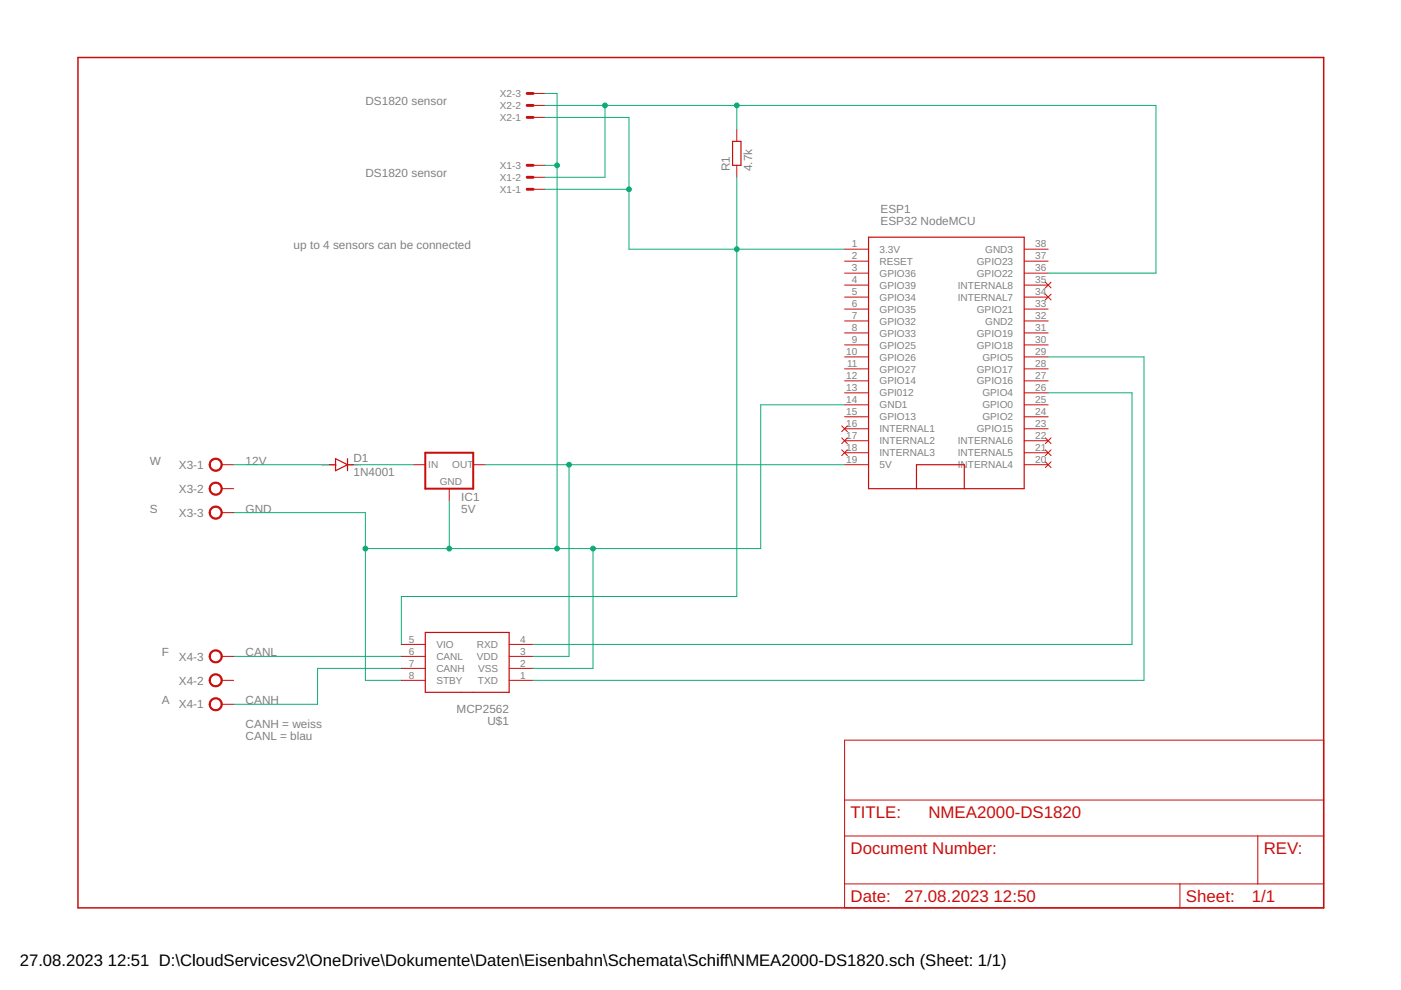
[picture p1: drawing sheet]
<svg xmlns="http://www.w3.org/2000/svg" width="297mm" height="210mm" viewBox="0 0 297 210" stroke-linecap="round" stroke-linejoin="round" font-family="sans-serif">
<g fill="none" stroke="#c90d0c" stroke-width=".21">
<path d="M113 19.8h2.6M113 37.6h2.6M113 35.1h2.6M113 24.9h2.6M113 22.4h2.6M156.2 27.4v2.6M156.2 35.1v2.5M113 40.1h2.6M179.1 52.8h5M179.1 55.4h5M179.1 57.9h5M217.1 52.8h5.1"/>
<path d="M217.1 55.4h5.1M217.1 57.9h5.1M221.6 59.8l1.2 1.2M222.8 59.8l-1.2 1.2M179.1 60.5h5M179.1 63h5M179.1 65.5h5M179.1 68.1h5M179.1 70.6h5M179.1 73.1h5M179.1 75.7h5M179.1 78.2h5"/>
<path d="M217.1 60.5h5.1M217.1 63h5.1M217.1 65.5h5.1M217.1 68.1h5.1M217.1 70.6h5.1M217.1 73.1h5.1M217.1 75.7h5.1M217.1 78.2h5.1M221.6 62.4l1.2 1.2M222.8 62.4l-1.2 1.2M47 98.5h2.6M87.6 98.5h2.6"/>
<path d="M100.3 98.5h2.6M178.5 90.3l1.2 1.2M178.5 92.8l1.2 1.3M178.5 95.4l1.2 1.2M179.1 80.8h5M179.1 83.3h5M179.1 85.8h5M179.1 88.4h5M179.1 90.9h5M179.1 93.5h5M179.1 96h5M179.1 98.5h5"/>
<path d="M179.7 90.3l-1.2 1.2M179.7 92.8l-1.2 1.3M179.7 95.4l-1.2 1.2M217.1 80.8h5.1M217.1 83.3h5.1M217.1 85.8h5.1M217.1 88.4h5.1M217.1 90.9h5.1M217.1 93.5h5.1M217.1 96h5.1M217.1 98.5h5.1M221.6 97.9l1.2 1.2"/>
<path d="M221.6 95.4l1.2 1.2M221.6 92.8l1.2 1.3M222.8 97.9l-1.2 1.2M222.8 95.4l-1.2 1.2M222.8 92.8l-1.2 1.3M47 103.6h2.6M47 108.7h2.6M95.2 103.6v2.6M47 139.2h2.6M85.1 139.2h5.1M85.1 136.6h5.1M107.9 139.2h5.1"/>
<path d="M107.9 136.6h5.1M47 144.3h2.6M47 149.3h2.6M85.1 144.3h5.1M85.1 141.7h5.1M107.9 144.3h5.1M107.9 141.7h5.1M179.1 156.9h101.5v35.6h-101.5zM179.1 177.2h101.5M179.1 169.6h101.5M266.7 177.2v10.2M179.1 187.4h101.5"/>
<path d="M250.2 187.4v5.1"/>
</g>
<path d="M155.3 30h1.8v5.1h-1.8zM184.1 50.3h33v53.3h-33zM69.9 98.5h1.2M71.1 97.3l2.6 1.2-2.6 1.3zM73.7 98.5h1.3M73.7 97.3v2.5M194.3 103.6v-5.1h10.1v5.1M90.2 134.1h17.7v12.7h-17.7z" fill="none" stroke="#c90d0c" stroke-width=".25"/>
<path d="M90.2 96h10.1v7.6h-10.1z" fill="none" stroke="#c90d0c" stroke-width=".42"/>
<path d="M111.8 19.8h1.2M111.8 37.6h1.2M111.8 35.1h1.2M111.8 24.9h1.2M111.8 22.4h1.2M111.8 40.1h1.2" fill="none" stroke="#c90d0c" stroke-width=".61"/>
<path d="M16.5 12.2h264.1v180.3h-264.1z" fill="none" stroke="#c90d0c" stroke-width=".32"/>
<g fill="#c90d0c" stroke="#c90d0c" stroke-width=".21">
<path d="M44.7 97.6a1.39 1.39 0 0 1 2.2 .2 1.39 1.39 0 0 1-.8 2.1 1.39 1.39 0 0 1-1.8-1.4h.3a1.14 1.14 0 0 1 1.7-.9 1.14 1.14 0 0 1 .1 1.9 1.14 1.14 0 0 1-1.8-.7v-.3h-.3z" fill-rule="evenodd"/>
<path d="M44.7 102.7a1.39 1.39 0 0 1 2.2 .2 1.39 1.39 0 0 1-.8 2.1 1.39 1.39 0 0 1-1.8-1.4h.3a1.14 1.14 0 0 1 1.7-.9 1.14 1.14 0 0 1 .1 1.9 1.14 1.14 0 0 1-1.8-.7v-.3h-.3z" fill-rule="evenodd"/>
<path d="M44.7 107.7a1.39 1.39 0 0 1 2.2 .3 1.39 1.39 0 0 1-.8 2 1.39 1.39 0 0 1-1.8-1.3h.3a1.14 1.14 0 0 1 1.7-1 1.14 1.14 0 0 1 .1 2 1.14 1.14 0 0 1-1.8-.7v-.3h-.3z" fill-rule="evenodd"/>
<path d="M44.7 148.4a1.4 1.4 0 0 1 2.2 .2 1.4 1.4 0 0 1-.8 2.1 1.4 1.4 0 0 1-1.8-1.4h.3a1.14 1.14 0 0 1 1.7-.9 1.14 1.14 0 0 1 .1 1.9 1.14 1.14 0 0 1-1.8-.7v-.3h-.3z" fill-rule="evenodd"/>
<path d="M44.7 143.3a1.4 1.4 0 0 1 2.2 .2 1.4 1.4 0 0 1-.8 2.1 1.4 1.4 0 0 1-1.8-1.3h.3a1.14 1.14 0 0 1 1.7-1 1.14 1.14 0 0 1 .1 1.9 1.14 1.14 0 0 1-1.8-.7v-.2h-.3z" fill-rule="evenodd"/>
<path d="M44.7 138.2a1.4 1.4 0 0 1 2.2 .2 1.4 1.4 0 0 1-.8 2.1 1.4 1.4 0 0 1-1.8-1.3h.3a1.14 1.14 0 0 1 1.7-1 1.14 1.14 0 0 1 .1 1.9 1.14 1.14 0 0 1-1.8-.7v-.2h-.3z" fill-rule="evenodd"/>
</g>
<g fill="none" stroke="#0dab76" stroke-width=".21">
<path d="M115.6 19.8h2.5v96.5M115.6 35.1h2.5M115.6 24.9h17.7v27.9h45.8M115.6 22.4h129.5v35.5h-22.9M128.3 22.4v15.2h-12.7M156.2 22.4v5M156.2 37.6v88.9h-71.1v10.1M115.6 40.1h17.7M222.2 75.7h20.3v68.6h-129.5M49.6 98.5h20.3M75 98.5h12.6M102.9 98.5h76.2"/>
<path d="M120.6 98.5v40.7h-7.6M179.1 85.8h-17.8v30.5h-83.8M222.2 83.3h17.8v53.3h-127M49.6 108.7h27.9v35.6h7.6M95.2 106.2v10.1M125.7 116.3v25.4h-12.7M49.6 139.2h35.5M85.1 141.7h-17.8v7.6h-17.7"/>
</g>
<g fill="#0dab76" stroke="#0dab76" stroke-width=".21">
<circle cx="120.6" cy="98.5" r=".51"/>
<circle cx="95.2" cy="116.3" r=".51"/>
<circle cx="125.7" cy="116.3" r=".51"/>
<circle cx="118.1" cy="116.3" r=".51"/>
<circle cx="118.1" cy="35.1" r=".51"/>
<circle cx="77.5" cy="116.3" r=".51"/>
<circle cx="156.2" cy="52.8" r=".51"/>
<circle cx="133.3" cy="40.1" r=".51"/>
<circle cx="128.3" cy="22.4" r=".51"/>
<circle cx="156.2" cy="22.4" r=".51"/>
</g>
<g font-size="3.6" fill="#c90d0c">
<text x="180.3" y="173.4">TITLE:</text>
<text x="196.8" y="173.4">NMEA2000-DS1820</text>
<text x="180.3" y="181.1">Document Number:</text>
<text x="267.9" y="181.1">REV:</text>
<text x="180.3" y="191.2">Date:</text>
<text x="191.8" y="191.2">27.08.2023</text>
<text x="210.7" y="191.2">12:50</text>
<text x="251.4" y="191.2">Sheet:</text>
<text x="265.4" y="191.2">1/1</text>
</g>
<g font-size="3.5">
<text x="4.2" y="204.7">27.08.2023</text>
<text x="22.9" y="204.7">12:51 D:\CloudServicesv2\OneDrive\Dokumente\Daten\Eisenbahn\Schemata\Schiff\NMEA2000-DS1820.sch (Sheet: 1/1)</text>
</g>
<g font-size="2.5" fill="#808080">
<text x="77.5" y="22.4">DS1820 sensor</text>
<text x="77.5" y="37.6">DS1820 sensor</text>
<text x="154.7" y="36.3" transform="rotate(-90 154.7 36.3)">R1</text>
<text x="159.5" y="36.3" transform="rotate(-90 159.5 36.3)">4.7k</text>
<text x="186.7" y="47.7">ESP32 NodeMCU</text>
<text x="186.7" y="45.2">ESP1</text>
<text x="62.2" y="52.8">up to 4 sensors can be connected</text>
<text x="31.8" y="98.5">W</text>
<text x="37.9" y="99.4">X3-1</text>
<text x="52.1" y="98.5">12V</text>
<text x="74.9" y="100.8">1N4001</text>
<text x="74.9" y="98.1">D1</text>
<text x="37.9" y="104.5">X3-2</text>
<text x="97.8" y="106.2">IC1</text>
<text x="31.8" y="108.7">S</text>
<text x="37.9" y="109.6">X3-3</text>
<text x="52.1" y="108.7">GND</text>
<text x="97.8" y="108.7">5V</text>
<text x="34.3" y="139.2">F</text>
<text x="37.9" y="140.1">X4-3</text>
<text x="52.1" y="139.2">CANL</text>
<text x="34.3" y="149.3">A</text>
<text x="37.9" y="145.1">X4-2</text>
<text x="52.1" y="149.3">CANH</text>
<text x="37.9" y="150.2">X4-1</text>
<text x="52.1" y="154.3">CANH = weiss</text>
<text x="96.8" y="151.1">MCP2562</text>
<text x="103.4" y="153.6">U$1</text>
<text x="52.1" y="156.9">CANL = blau</text>
</g>
<g font-size="2.1" fill="#808080">
<text x="106" y="23.1">X2-2</text>
<text x="106" y="20.6">X2-3</text>
<text x="106" y="25.7">X2-1</text>
<text x="106" y="35.8">X1-3</text>
<text x="106" y="40.9">X1-1</text>
<text x="106" y="38.4">X1-2</text>
<text x="180.6" y="52.5">1</text>
<text x="186.5" y="53.6">3.3V</text>
<text x="208.9" y="53.6">GND3</text>
<text x="219.5" y="52.5">38</text>
<text x="180.6" y="55">2</text>
<text x="180.6" y="57.5">3</text>
<text x="186.5" y="56.1">RESET</text>
<text x="186.5" y="58.7">GPIO36</text>
<text x="207.1" y="58.7">GPIO22</text>
<text x="207.1" y="56.1">GPIO23</text>
<text x="219.5" y="57.5">36</text>
<text x="219.5" y="55">37</text>
<text x="180.6" y="60.1">4</text>
<text x="180.6" y="62.6">5</text>
<text x="180.6" y="65.2">6</text>
<text x="186.5" y="61.2">GPIO39</text>
<text x="186.5" y="63.7">GPIO34</text>
<text x="203.1" y="63.7">INTERNAL7</text>
<text x="203.1" y="61.2">INTERNAL8</text>
<text x="219.5" y="65.2">33</text>
<text x="219.5" y="62.6">34</text>
<text x="219.5" y="60.1">35</text>
<text x="180.6" y="67.7">7</text>
<text x="180.6" y="70.2">8</text>
<text x="186.5" y="66.3">GPIO35</text>
<text x="186.5" y="68.8">GPIO32</text>
<text x="186.5" y="71.4">GPIO33</text>
<text x="207.1" y="71.4">GPIO19</text>
<text x="207.1" y="66.3">GPIO21</text>
<text x="208.9" y="68.8">GND2</text>
<text x="219.5" y="70.2">31</text>
<text x="219.5" y="67.7">32</text>
<text x="179.4" y="75.3">10</text>
<text x="179.6" y="77.9">11</text>
<text x="180.6" y="72.8">9</text>
<text x="186.5" y="73.9">GPIO25</text>
<text x="186.5" y="76.4">GPIO26</text>
<text x="207.1" y="73.9">GPIO18</text>
<text x="208.3" y="76.4">GPIO5</text>
<text x="219.5" y="77.9">28</text>
<text x="219.5" y="75.3">29</text>
<text x="219.5" y="72.8">30</text>
<text x="179.4" y="80.4">12</text>
<text x="179.4" y="82.9">13</text>
<text x="186.5" y="79">GPIO27</text>
<text x="186.5" y="81.5">GPIO14</text>
<text x="207.1" y="81.5">GPIO16</text>
<text x="207.1" y="79">GPIO17</text>
<text x="219.5" y="82.9">26</text>
<text x="219.5" y="80.4">27</text>
<text x="179.4" y="85.5">14</text>
<text x="179.4" y="88">15</text>
<text x="186.5" y="84.1">GPI012</text>
<text x="186.5" y="86.6">GND1</text>
<text x="186.5" y="89.1">GPIO13</text>
<text x="208.3" y="89.1">GPIO2</text>
<text x="208.3" y="86.6">GPIO0</text>
<text x="208.3" y="84.1">GPIO4</text>
<text x="219.5" y="88">24</text>
<text x="219.5" y="85.5">25</text>
<text x="179.4" y="90.6">16</text>
<text x="179.4" y="93.1">17</text>
<text x="179.4" y="95.6">18</text>
<text x="186.5" y="91.7">INTERNAL1</text>
<text x="186.5" y="94.2">INTERNAL2</text>
<text x="203.1" y="94.2">INTERNAL6</text>
<text x="207.1" y="91.7">GPIO15</text>
<text x="219.5" y="95.6">21</text>
<text x="219.5" y="93.1">22</text>
<text x="219.5" y="90.6">23</text>
<text x="90.8" y="99.2">IN</text>
<text x="95.9" y="99.2">OUT</text>
<text x="179.4" y="98.2">19</text>
<text x="186.5" y="96.8">INTERNAL3</text>
<text x="186.5" y="99.3">5V</text>
<text x="203.1" y="99.3">INTERNAL4</text>
<text x="203.1" y="96.8">INTERNAL5</text>
<text x="219.5" y="98.2">20</text>
<text x="93.2" y="102.9">GND</text>
<text x="86.7" y="136.3">5</text>
<text x="92.5" y="137.4">VIO</text>
<text x="101.1" y="137.4">RXD</text>
<text x="110.3" y="136.3">4</text>
<text x="86.7" y="138.8">6</text>
<text x="86.7" y="141.3">7</text>
<text x="86.7" y="143.9">8</text>
<text x="92.5" y="139.9">CANL</text>
<text x="92.5" y="142.5">CANH</text>
<text x="101.1" y="139.9">VDD</text>
<text x="101.4" y="142.5">VSS</text>
<text x="110.3" y="143.9">1</text>
<text x="110.3" y="141.3">2</text>
<text x="110.3" y="138.8">3</text>
<text x="92.5" y="145">STBY</text>
<text x="101.3" y="145">TXD</text>
</g>
<g font-size=".6" fill="#ffba08">
<text x="68.2" y="98.7">SpiceOrder 1</text>
<text x="73.2" y="98.7">SpiceOrder 2</text>
</g>
</svg>
